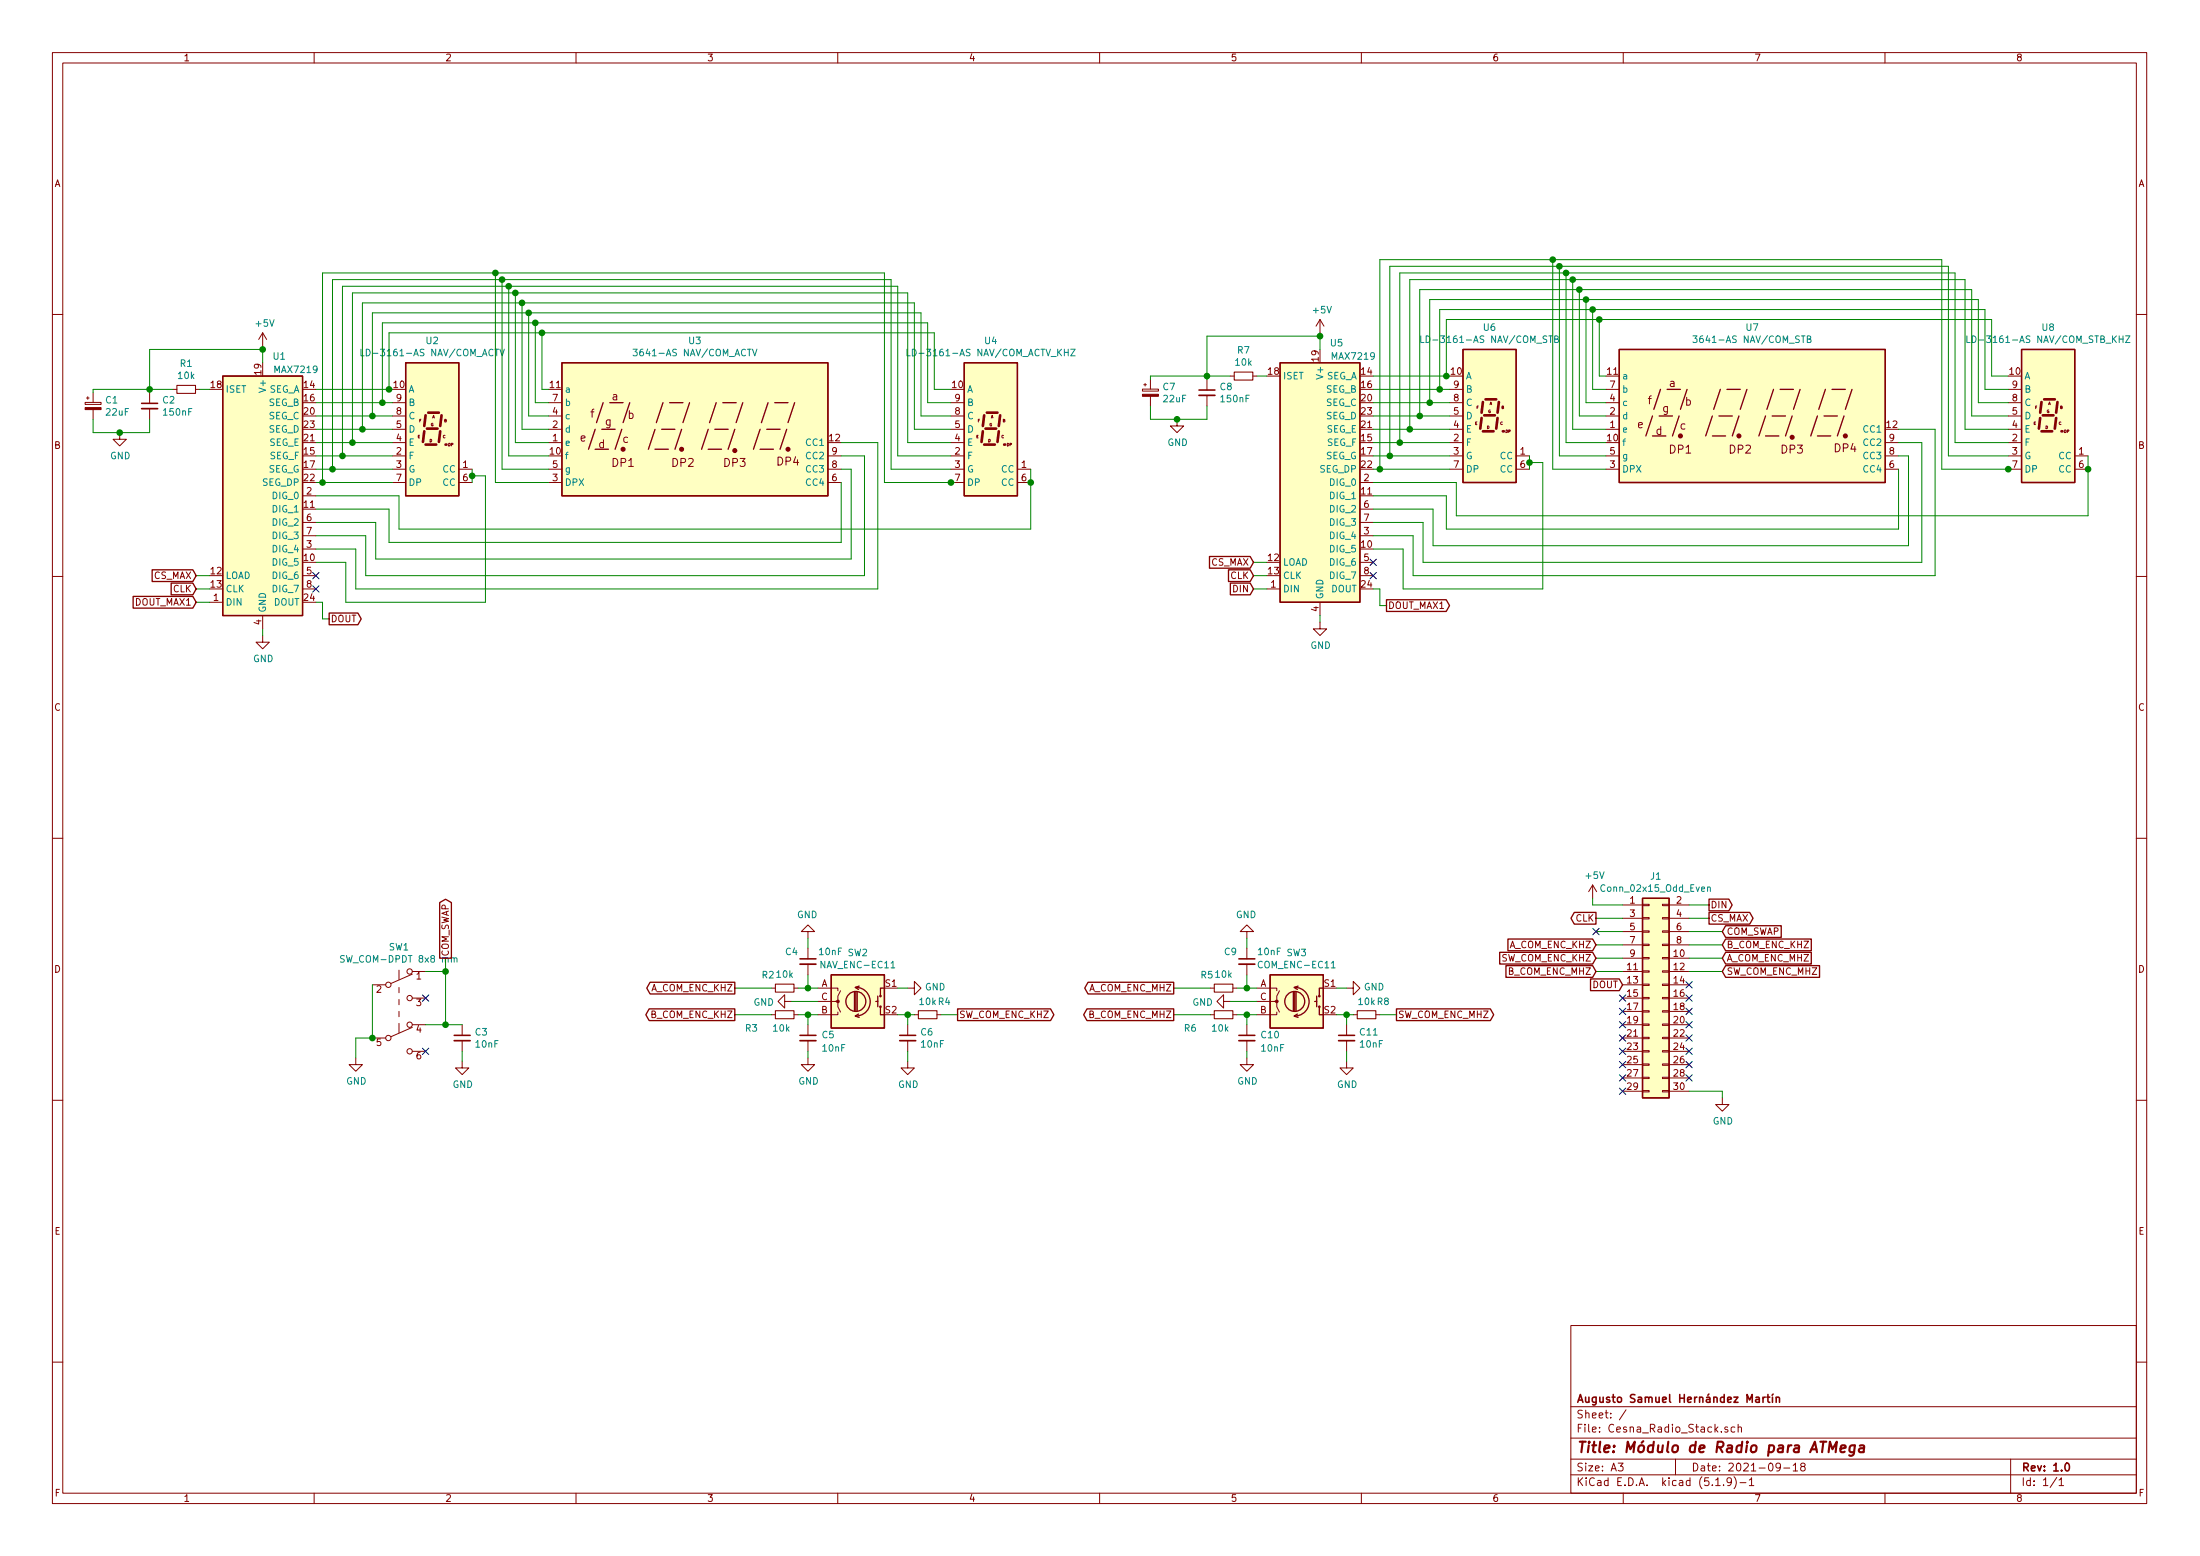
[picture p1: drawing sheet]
EESchema Schematic File Version 4
EELAYER 30 0
EELAYER END
$Descr A3 16535 11693
encoding utf-8
Sheet 1 1
Title "Módulo de Radio para ATMega"
Date "2021-09-18"
Rev "1.0"
Comp "Augusto Samuel Hernández Martín"
Comment1 ""
Comment2 ""
Comment3 ""
Comment4 ""
$EndDescr
$Comp
L Connector_Generic:Conn_02x15_Odd_Even J1
U 1 1
P 12400 7500
F 0 "J1" H 12450 8417 50  0000 C CNN
F 1 "Conn_02x15_Odd_Even" H 12450 8326 50  0000 C CNN
F 2 "Connector_PinHeader_2.54mm:PinHeader_2x15_P2.54mm_Vertical" H 12400 7500 50  0001 C CNN
F 3 "~" H 12400 7500 50  0001 C CNN
	1    12400 7500
	1    0    0    -1  
$EndComp
$Comp
L Device:Rotary_Encoder_Switch SW2
U 1 1
P 6450 7525
F 0 "SW2" H 6450 7892 50  0000 C CNN
F 1 "NAV_ENC-EC11" H 6450 7801 50  0000 C CNN
F 2 "Rotary_Encoder:RotaryEncoder_Alps_EC12E-Switch_Vertical_H20mm" H 6300 7685 50  0001 C CNN
F 3 "~" H 6450 7785 50  0001 C CNN
	1    6450 7525
	1    0    0    -1  
$EndComp
$Comp
L Switch:SW_Push_DPDT SW1
U 1 1
P 3000 7600
F 0 "SW1" H 3000 8085 50  0000 C CNN
F 1 "SW_COM-DPDT 8x8 mm" H 3000 7994 50  0000 C CNN
F 2 "Button_Switch_THT:SW_DIP_SPSTx03_Slide_9.78x9.8mm_W7.62mm_P2.54mm" H 3000 7800 50  0001 C CNN
F 3 "~" H 3000 7800 50  0001 C CNN
	1    3000 7600
	1    0    0    -1  
$EndComp
Wire Wire Line
	2800 7400 2800 7800
Wire Wire Line
	2800 7800 2675 7800
Connection ~ 2800 7800
Wire Wire Line
	3200 7300 3350 7300
Wire Wire Line
	3350 7300 3350 7700
Wire Wire Line
	3350 7700 3200 7700
Wire Wire Line
	3350 7700 3475 7700
Connection ~ 3350 7700
Wire Wire Line
	2675 7800 2675 7950
$Comp
L power:GND #PWR04
U 1 1
P 2675 7950
F 0 "#PWR04" H 2675 7700 50  0001 C CNN
F 1 "GND" H 2680 7777 50  0000 C CNN
F 2 "" H 2675 7950 50  0001 C CNN
F 3 "" H 2675 7950 50  0001 C CNN
	1    2675 7950
	1    0    0    -1  
$EndComp
$Comp
L Device:C_Small C3
U 1 1
P 3475 7800
F 0 "C3" H 3567 7846 50  0000 L CNN
F 1 "10nF" H 3567 7755 50  0000 L CNN
F 2 "Capacitor_THT:C_Disc_D3.8mm_W2.6mm_P2.50mm" H 3475 7800 50  0001 C CNN
F 3 "~" H 3475 7800 50  0001 C CNN
	1    3475 7800
	1    0    0    -1  
$EndComp
$Comp
L power:GND #PWR05
U 1 1
P 3475 7975
F 0 "#PWR05" H 3475 7725 50  0001 C CNN
F 1 "GND" H 3480 7802 50  0000 C CNN
F 2 "" H 3475 7975 50  0001 C CNN
F 3 "" H 3475 7975 50  0001 C CNN
	1    3475 7975
	1    0    0    -1  
$EndComp
Wire Wire Line
	3475 7975 3475 7900
Wire Wire Line
	3350 7300 3350 7200
Connection ~ 3350 7300
Text GLabel 3350 7200 1    50   Output ~ 0
COM_SWAP
$Comp
L Device:R_Small R4
U 1 1
P 6975 7625
F 0 "R4" V 6875 7750 50  0000 C CNN
F 1 "10k" V 6875 7625 50  0000 C CNN
F 2 "Resistor_THT:R_Axial_DIN0204_L3.6mm_D1.6mm_P7.62mm_Horizontal" H 6975 7625 50  0001 C CNN
F 3 "~" H 6975 7625 50  0001 C CNN
	1    6975 7625
	0    1    1    0   
$EndComp
$Comp
L Device:C_Small C6
U 1 1
P 6825 7800
F 0 "C6" H 6917 7846 50  0000 L CNN
F 1 "10nF" H 6917 7755 50  0000 L CNN
F 2 "Capacitor_THT:C_Disc_D3.8mm_W2.6mm_P2.50mm" H 6825 7800 50  0001 C CNN
F 3 "~" H 6825 7800 50  0001 C CNN
	1    6825 7800
	1    0    0    -1  
$EndComp
Wire Wire Line
	6825 7700 6825 7625
Wire Wire Line
	6825 7625 6750 7625
Wire Wire Line
	6875 7625 6825 7625
Connection ~ 6825 7625
Wire Wire Line
	7075 7625 7200 7625
$Comp
L power:GND #PWR010
U 1 1
P 6825 7975
F 0 "#PWR010" H 6825 7725 50  0001 C CNN
F 1 "GND" H 6830 7802 50  0000 C CNN
F 2 "" H 6825 7975 50  0001 C CNN
F 3 "" H 6825 7975 50  0001 C CNN
	1    6825 7975
	1    0    0    -1  
$EndComp
Wire Wire Line
	6825 7975 6825 7900
Wire Wire Line
	6750 7425 6825 7425
$Comp
L power:GND #PWR09
U 1 1
P 6825 7425
F 0 "#PWR09" H 6825 7175 50  0001 C CNN
F 1 "GND" V 6830 7297 50  0000 R CNN
F 2 "" H 6825 7425 50  0001 C CNN
F 3 "" H 6825 7425 50  0001 C CNN
	1    6825 7425
	0    -1   -1   0   
$EndComp
Wire Wire Line
	6150 7525 5950 7525
$Comp
L power:GND #PWR06
U 1 1
P 5950 7525
F 0 "#PWR06" H 5950 7275 50  0001 C CNN
F 1 "GND" V 5955 7397 50  0000 R CNN
F 2 "" H 5950 7525 50  0001 C CNN
F 3 "" H 5950 7525 50  0001 C CNN
	1    5950 7525
	0    1    1    0   
$EndComp
$Comp
L Device:R_Small R2
U 1 1
P 5900 7425
F 0 "R2" V 5800 7300 50  0000 C CNN
F 1 "10k" V 5795 7425 50  0000 C CNN
F 2 "Resistor_THT:R_Axial_DIN0204_L3.6mm_D1.6mm_P7.62mm_Horizontal" H 5900 7425 50  0001 C CNN
F 3 "~" H 5900 7425 50  0001 C CNN
	1    5900 7425
	0    1    1    0   
$EndComp
$Comp
L Device:R_Small R3
U 1 1
P 5900 7625
F 0 "R3" V 6000 7375 50  0000 C CNN
F 1 "10k" V 6000 7600 50  0000 C CNN
F 2 "Resistor_THT:R_Axial_DIN0204_L3.6mm_D1.6mm_P7.62mm_Horizontal" H 5900 7625 50  0001 C CNN
F 3 "~" H 5900 7625 50  0001 C CNN
	1    5900 7625
	0    1    1    0   
$EndComp
$Comp
L Device:C_Small C4
U 1 1
P 6075 7225
F 0 "C4" H 5900 7300 50  0000 L CNN
F 1 "10nF" H 6150 7300 50  0000 L CNN
F 2 "Capacitor_THT:C_Disc_D3.8mm_W2.6mm_P2.50mm" H 6075 7225 50  0001 C CNN
F 3 "~" H 6075 7225 50  0001 C CNN
	1    6075 7225
	1    0    0    -1  
$EndComp
$Comp
L Device:C_Small C5
U 1 1
P 6075 7800
F 0 "C5" H 6175 7825 50  0000 L CNN
F 1 "10nF" H 6175 7725 50  0000 L CNN
F 2 "Capacitor_THT:C_Disc_D3.8mm_W2.6mm_P2.50mm" H 6075 7800 50  0001 C CNN
F 3 "~" H 6075 7800 50  0001 C CNN
	1    6075 7800
	1    0    0    -1  
$EndComp
Wire Wire Line
	6000 7625 6075 7625
Wire Wire Line
	6075 7700 6075 7625
Connection ~ 6075 7625
Wire Wire Line
	6075 7625 6150 7625
Wire Wire Line
	5800 7625 5525 7625
Wire Wire Line
	6150 7425 6075 7425
Wire Wire Line
	6075 7425 6075 7325
Wire Wire Line
	6000 7425 6075 7425
Connection ~ 6075 7425
Wire Wire Line
	5800 7425 5525 7425
$Comp
L power:GND #PWR08
U 1 1
P 6075 7950
F 0 "#PWR08" H 6075 7700 50  0001 C CNN
F 1 "GND" H 6080 7777 50  0000 C CNN
F 2 "" H 6075 7950 50  0001 C CNN
F 3 "" H 6075 7950 50  0001 C CNN
	1    6075 7950
	1    0    0    -1  
$EndComp
$Comp
L power:GND #PWR07
U 1 1
P 6075 7050
F 0 "#PWR07" H 6075 6800 50  0001 C CNN
F 1 "GND" H 6080 6877 50  0000 C CNN
F 2 "" H 6075 7050 50  0001 C CNN
F 3 "" H 6075 7050 50  0001 C CNN
	1    6075 7050
	-1   0    0    1   
$EndComp
Wire Wire Line
	6075 7125 6075 7050
Wire Wire Line
	6075 7900 6075 7950
Text GLabel 7200 7625 2    50   Output ~ 0
SW_COM_ENC_KHZ
Text GLabel 5525 7625 0    50   Output ~ 0
B_COM_ENC_KHZ
Text GLabel 5525 7425 0    50   Output ~ 0
A_COM_ENC_KHZ
$Comp
L Device:Rotary_Encoder_Switch SW3
U 1 1
P 9750 7525
F 0 "SW3" H 9750 7892 50  0000 C CNN
F 1 "COM_ENC-EC11" H 9750 7801 50  0000 C CNN
F 2 "Rotary_Encoder:RotaryEncoder_Alps_EC12E-Switch_Vertical_H20mm" H 9600 7685 50  0001 C CNN
F 3 "~" H 9750 7785 50  0001 C CNN
	1    9750 7525
	1    0    0    -1  
$EndComp
$Comp
L Device:R_Small R8
U 1 1
P 10275 7625
F 0 "R8" V 10175 7750 50  0000 C CNN
F 1 "10k" V 10175 7625 50  0000 C CNN
F 2 "Resistor_THT:R_Axial_DIN0204_L3.6mm_D1.6mm_P7.62mm_Horizontal" H 10275 7625 50  0001 C CNN
F 3 "~" H 10275 7625 50  0001 C CNN
	1    10275 7625
	0    1    1    0   
$EndComp
$Comp
L Device:C_Small C11
U 1 1
P 10125 7800
F 0 "C11" H 10217 7846 50  0000 L CNN
F 1 "10nF" H 10217 7755 50  0000 L CNN
F 2 "Capacitor_THT:C_Disc_D3.8mm_W2.6mm_P2.50mm" H 10125 7800 50  0001 C CNN
F 3 "~" H 10125 7800 50  0001 C CNN
	1    10125 7800
	1    0    0    -1  
$EndComp
Wire Wire Line
	10125 7700 10125 7625
Wire Wire Line
	10125 7625 10050 7625
Wire Wire Line
	10175 7625 10125 7625
Connection ~ 10125 7625
Wire Wire Line
	10375 7625 10500 7625
$Comp
L power:GND #PWR018
U 1 1
P 10125 7975
F 0 "#PWR018" H 10125 7725 50  0001 C CNN
F 1 "GND" H 10130 7802 50  0000 C CNN
F 2 "" H 10125 7975 50  0001 C CNN
F 3 "" H 10125 7975 50  0001 C CNN
	1    10125 7975
	1    0    0    -1  
$EndComp
Wire Wire Line
	10125 7975 10125 7900
Wire Wire Line
	10050 7425 10125 7425
$Comp
L power:GND #PWR017
U 1 1
P 10125 7425
F 0 "#PWR017" H 10125 7175 50  0001 C CNN
F 1 "GND" V 10130 7297 50  0000 R CNN
F 2 "" H 10125 7425 50  0001 C CNN
F 3 "" H 10125 7425 50  0001 C CNN
	1    10125 7425
	0    -1   -1   0   
$EndComp
Wire Wire Line
	9450 7525 9250 7525
$Comp
L power:GND #PWR012
U 1 1
P 9250 7525
F 0 "#PWR012" H 9250 7275 50  0001 C CNN
F 1 "GND" V 9255 7397 50  0000 R CNN
F 2 "" H 9250 7525 50  0001 C CNN
F 3 "" H 9250 7525 50  0001 C CNN
	1    9250 7525
	0    1    1    0   
$EndComp
$Comp
L Device:R_Small R5
U 1 1
P 9200 7425
F 0 "R5" V 9100 7300 50  0000 C CNN
F 1 "10k" V 9095 7425 50  0000 C CNN
F 2 "Resistor_THT:R_Axial_DIN0204_L3.6mm_D1.6mm_P7.62mm_Horizontal" H 9200 7425 50  0001 C CNN
F 3 "~" H 9200 7425 50  0001 C CNN
	1    9200 7425
	0    1    1    0   
$EndComp
$Comp
L Device:R_Small R6
U 1 1
P 9200 7625
F 0 "R6" V 9300 7375 50  0000 C CNN
F 1 "10k" V 9300 7600 50  0000 C CNN
F 2 "Resistor_THT:R_Axial_DIN0204_L3.6mm_D1.6mm_P7.62mm_Horizontal" H 9200 7625 50  0001 C CNN
F 3 "~" H 9200 7625 50  0001 C CNN
	1    9200 7625
	0    1    1    0   
$EndComp
$Comp
L Device:C_Small C9
U 1 1
P 9375 7225
F 0 "C9" H 9200 7300 50  0000 L CNN
F 1 "10nF" H 9450 7300 50  0000 L CNN
F 2 "Capacitor_THT:C_Disc_D3.8mm_W2.6mm_P2.50mm" H 9375 7225 50  0001 C CNN
F 3 "~" H 9375 7225 50  0001 C CNN
	1    9375 7225
	1    0    0    -1  
$EndComp
$Comp
L Device:C_Small C10
U 1 1
P 9375 7800
F 0 "C10" H 9475 7825 50  0000 L CNN
F 1 "10nF" H 9475 7725 50  0000 L CNN
F 2 "Capacitor_THT:C_Disc_D3.8mm_W2.6mm_P2.50mm" H 9375 7800 50  0001 C CNN
F 3 "~" H 9375 7800 50  0001 C CNN
	1    9375 7800
	1    0    0    -1  
$EndComp
Wire Wire Line
	9300 7625 9375 7625
Wire Wire Line
	9375 7700 9375 7625
Connection ~ 9375 7625
Wire Wire Line
	9375 7625 9450 7625
Wire Wire Line
	9100 7625 8825 7625
Wire Wire Line
	9450 7425 9375 7425
Wire Wire Line
	9375 7425 9375 7325
Wire Wire Line
	9300 7425 9375 7425
Connection ~ 9375 7425
Wire Wire Line
	9100 7425 8825 7425
$Comp
L power:GND #PWR014
U 1 1
P 9375 7950
F 0 "#PWR014" H 9375 7700 50  0001 C CNN
F 1 "GND" H 9380 7777 50  0000 C CNN
F 2 "" H 9375 7950 50  0001 C CNN
F 3 "" H 9375 7950 50  0001 C CNN
	1    9375 7950
	1    0    0    -1  
$EndComp
$Comp
L power:GND #PWR013
U 1 1
P 9375 7050
F 0 "#PWR013" H 9375 6800 50  0001 C CNN
F 1 "GND" H 9380 6877 50  0000 C CNN
F 2 "" H 9375 7050 50  0001 C CNN
F 3 "" H 9375 7050 50  0001 C CNN
	1    9375 7050
	-1   0    0    1   
$EndComp
Wire Wire Line
	9375 7125 9375 7050
Wire Wire Line
	9375 7900 9375 7950
Text GLabel 10500 7625 2    50   Output ~ 0
SW_COM_ENC_MHZ
Text GLabel 8825 7625 0    50   Output ~ 0
B_COM_ENC_MHZ
Text GLabel 8825 7425 0    50   Output ~ 0
A_COM_ENC_MHZ
Text GLabel 2475 4650 2    50   Output ~ 0
DOUT
Text GLabel 1475 4525 0    50   Input ~ 0
DOUT_MAX1
Text GLabel 10425 4550 2    50   Output ~ 0
DOUT_MAX1
NoConn ~ 10325 4325
NoConn ~ 10325 4225
Wire Wire Line
	10375 3525 10900 3525
Connection ~ 10375 3525
Wire Wire Line
	10375 1950 10375 3525
Wire Wire Line
	11675 1950 10375 1950
Wire Wire Line
	11675 3525 11675 1950
Wire Wire Line
	12075 3525 11675 3525
Wire Wire Line
	11725 3425 11725 2000
Wire Wire Line
	12075 3425 11725 3425
Wire Wire Line
	10450 2000 10450 3425
Wire Wire Line
	11775 2050 11775 3325
Wire Wire Line
	11775 3325 12075 3325
Wire Wire Line
	10525 2050 11775 2050
Wire Wire Line
	11825 3225 12075 3225
Wire Wire Line
	10600 2100 11825 2100
Wire Wire Line
	11825 3225 11825 2100
Wire Wire Line
	11875 3125 12075 3125
Wire Wire Line
	10675 2175 11875 2175
Wire Wire Line
	11875 3125 11875 2175
Wire Wire Line
	11925 3025 12075 3025
Wire Wire Line
	10750 2250 11925 2250
Wire Wire Line
	11925 3025 11925 2250
Wire Wire Line
	11975 2925 12075 2925
Wire Wire Line
	10825 2325 11975 2325
Wire Wire Line
	11975 2925 11975 2325
Wire Wire Line
	12025 2825 12075 2825
Wire Wire Line
	10875 2400 12025 2400
Wire Wire Line
	12025 2825 12025 2400
$Comp
L Display_Character:CC56-12EWA U7
U 1 1
P 13175 3125
F 0 "U7" H 13175 3792 50  0000 C CNN
F 1 "3641-AS NAV/COM_STB" H 13175 3701 50  0000 C CNN
F 2 "Cesna_Radio_Stack:3641-AS" H 13175 2525 50  0001 C CNN
F 3 "http://www.kingbrightusa.com/images/catalog/SPEC/CA56-12EWA.pdf" H 12745 3155 50  0001 C CNN
	1    13175 3125
	1    0    0    -1  
$EndComp
Wire Wire Line
	11500 3425 11500 3475
Wire Wire Line
	10900 3425 10450 3425
Wire Wire Line
	10900 3225 10600 3225
Wire Wire Line
	10900 3025 10750 3025
Wire Wire Line
	10450 3425 10325 3425
Connection ~ 10450 3425
Wire Wire Line
	10325 3525 10375 3525
Wire Wire Line
	10525 3325 10900 3325
Connection ~ 10525 3325
Wire Wire Line
	10525 3325 10525 2050
Wire Wire Line
	10325 3325 10525 3325
Wire Wire Line
	10600 3225 10325 3225
Connection ~ 10600 3225
Wire Wire Line
	10600 3225 10600 2100
Wire Wire Line
	10675 3125 10900 3125
Connection ~ 10675 3125
Wire Wire Line
	10675 3125 10675 2175
Wire Wire Line
	10750 3025 10325 3025
Connection ~ 10750 3025
Wire Wire Line
	10750 3025 10750 2250
Wire Wire Line
	10825 2925 10900 2925
Connection ~ 10825 2925
Wire Wire Line
	10325 2925 10825 2925
Wire Wire Line
	10825 2925 10825 2325
Wire Wire Line
	10875 2825 10900 2825
Connection ~ 10875 2825
Wire Wire Line
	10325 2825 10875 2825
Wire Wire Line
	10875 2825 10875 2400
Wire Wire Line
	10325 3125 10675 3125
$Comp
L power:GND #PWR016
U 1 1
P 9925 4675
F 0 "#PWR016" H 9925 4425 50  0001 C CNN
F 1 "GND" H 9930 4502 50  0000 C CNN
F 2 "" H 9925 4675 50  0001 C CNN
F 3 "" H 9925 4675 50  0001 C CNN
	1    9925 4675
	1    0    0    -1  
$EndComp
Wire Wire Line
	9925 4625 9925 4675
Wire Wire Line
	9925 2525 9925 2625
Connection ~ 9925 2525
Wire Wire Line
	9075 2525 9075 2825
Wire Wire Line
	9925 2525 9075 2525
Wire Wire Line
	9925 2500 9925 2525
$Comp
L power:+5V #PWR015
U 1 1
P 9925 2500
F 0 "#PWR015" H 9925 2350 50  0001 C CNN
F 1 "+5V" H 9940 2673 50  0000 C CNN
F 2 "" H 9925 2500 50  0001 C CNN
F 3 "" H 9925 2500 50  0001 C CNN
	1    9925 2500
	1    0    0    -1  
$EndComp
Wire Wire Line
	8850 3150 9075 3150
Connection ~ 8850 3150
$Comp
L power:GND #PWR011
U 1 1
P 8850 3150
F 0 "#PWR011" H 8850 2900 50  0001 C CNN
F 1 "GND" H 8855 2977 50  0000 C CNN
F 2 "" H 8850 3150 50  0001 C CNN
F 3 "" H 8850 3150 50  0001 C CNN
	1    8850 3150
	1    0    0    -1  
$EndComp
Wire Wire Line
	9075 3150 9075 3050
Wire Wire Line
	8650 3150 8850 3150
Wire Wire Line
	8650 3050 8650 3150
Wire Wire Line
	8650 2825 9075 2825
Wire Wire Line
	8650 2825 8650 2850
$Comp
L Device:CP_Small C7
U 1 1
P 8650 2950
F 0 "C7" H 8738 2996 50  0000 L CNN
F 1 "22uF" H 8738 2905 50  0000 L CNN
F 2 "Capacitor_THT:CP_Radial_D5.0mm_P2.50mm" H 8650 2950 50  0001 C CNN
F 3 "~" H 8650 2950 50  0001 C CNN
	1    8650 2950
	1    0    0    -1  
$EndComp
Connection ~ 9075 2825
Wire Wire Line
	9075 2825 9075 2850
Wire Wire Line
	9250 2825 9075 2825
Wire Wire Line
	9525 2825 9450 2825
$Comp
L Device:R_Small R7
U 1 1
P 9350 2825
F 0 "R7" V 9154 2825 50  0000 C CNN
F 1 "10k" V 9245 2825 50  0000 C CNN
F 2 "Resistor_THT:R_Axial_DIN0204_L3.6mm_D1.6mm_P7.62mm_Horizontal" H 9350 2825 50  0001 C CNN
F 3 "~" H 9350 2825 50  0001 C CNN
	1    9350 2825
	0    1    1    0   
$EndComp
$Comp
L Device:C_Small C8
U 1 1
P 9075 2950
F 0 "C8" H 9167 2996 50  0000 L CNN
F 1 "150nF" H 9167 2905 50  0000 L CNN
F 2 "Capacitor_THT:C_Disc_D3.8mm_W2.6mm_P2.50mm" H 9075 2950 50  0001 C CNN
F 3 "~" H 9075 2950 50  0001 C CNN
	1    9075 2950
	1    0    0    -1  
$EndComp
Wire Wire Line
	9425 4425 9525 4425
Wire Wire Line
	9525 4325 9425 4325
Wire Wire Line
	9425 4225 9525 4225
Text GLabel 9425 4425 0    50   Input ~ 0
DIN
Text GLabel 9425 4325 0    50   Input ~ 0
CLK
Text GLabel 9425 4225 0    50   Input ~ 0
CS_MAX
$Comp
L Display_Character:HDSP-A153 U6
U 1 1
P 11200 3125
F 0 "U6" H 11200 3792 50  0000 C CNN
F 1 "LD-3161-AS NAV/COM_STB" H 11200 3701 50  0000 C CNN
F 2 "Cesna_Radio_Stack:3161AS_7_Segmentos" H 11200 2575 50  0001 C CNN
F 3 "https://docs.broadcom.com/docs/AV02-2553EN" H 10800 3675 50  0001 C CNN
	1    11200 3125
	1    0    0    -1  
$EndComp
$Comp
L Driver_LED:MAX7219 U5
U 1 1
P 9925 3625
F 0 "U5" H 10050 4675 50  0000 C CNN
F 1 "MAX7219" H 10175 4575 50  0000 C CNN
F 2 "Package_DIP:DIP-24_W7.62mm_LongPads" H 9875 3675 50  0001 C CNN
F 3 "https://datasheets.maximintegrated.com/en/ds/MAX7219-MAX7221.pdf" H 9975 3475 50  0001 C CNN
	1    9925 3625
	1    0    0    -1  
$EndComp
Wire Wire Line
	12200 6800 11975 6800
Wire Wire Line
	11975 6800 11975 6750
Wire Wire Line
	12950 8200 12950 8250
Wire Wire Line
	12700 8200 12950 8200
$Comp
L power:GND #PWR020
U 1 1
P 12950 8250
F 0 "#PWR020" H 12950 8000 50  0001 C CNN
F 1 "GND" H 12955 8077 50  0000 C CNN
F 2 "" H 12950 8250 50  0001 C CNN
F 3 "" H 12950 8250 50  0001 C CNN
	1    12950 8250
	1    0    0    -1  
$EndComp
$Comp
L power:+5V #PWR019
U 1 1
P 11975 6750
F 0 "#PWR019" H 11975 6600 50  0001 C CNN
F 1 "+5V" H 11990 6923 50  0000 C CNN
F 2 "" H 11975 6750 50  0001 C CNN
F 3 "" H 11975 6750 50  0001 C CNN
	1    11975 6750
	1    0    0    -1  
$EndComp
Wire Wire Line
	12700 6800 12850 6800
Wire Wire Line
	12200 6900 12000 6900
Wire Wire Line
	12700 6900 12850 6900
Text GLabel 12850 6800 2    50   Output ~ 0
DIN
Text GLabel 12000 6900 0    50   Output ~ 0
CLK
Text GLabel 12850 6900 2    50   Output ~ 0
CS_MAX
Wire Wire Line
	12200 7000 12000 7000
Wire Wire Line
	12700 7000 12950 7000
Text GLabel 12950 7000 2    50   Input ~ 0
COM_SWAP
Wire Wire Line
	12200 7100 12000 7100
Wire Wire Line
	12200 7200 12000 7200
Wire Wire Line
	12700 7100 12950 7100
Wire Wire Line
	12200 7300 12000 7300
Wire Wire Line
	12700 7300 12950 7300
Wire Wire Line
	12700 7200 12950 7200
Text GLabel 12000 7200 0    50   Input ~ 0
SW_COM_ENC_KHZ
Text GLabel 12000 7300 0    50   Input ~ 0
B_COM_ENC_MHZ
Text GLabel 12950 7200 2    50   Input ~ 0
A_COM_ENC_MHZ
Text GLabel 12950 7300 2    50   Input ~ 0
SW_COM_ENC_MHZ
NoConn ~ 12200 7500
NoConn ~ 12200 7600
NoConn ~ 12200 7700
NoConn ~ 12200 7800
NoConn ~ 12200 7900
NoConn ~ 12700 7900
NoConn ~ 12700 7800
NoConn ~ 12700 7700
NoConn ~ 12700 7600
NoConn ~ 12700 7500
NoConn ~ 12700 7400
NoConn ~ 12200 8000
NoConn ~ 12200 8100
NoConn ~ 12200 8200
NoConn ~ 12700 8100
NoConn ~ 12700 8000
Text GLabel 12000 7100 0    50   Input ~ 0
A_COM_ENC_KHZ
Text GLabel 12950 7100 2    50   Input ~ 0
B_COM_ENC_KHZ
NoConn ~ 12000 7000
Text GLabel 12200 7400 0    50   Input ~ 0
DOUT
$Comp
L Display_Character:HDSP-A153 U8
U 1 1
P 15400 3125
F 0 "U8" H 15400 3792 50  0000 C CNN
F 1 "LD-3161-AS NAV/COM_STB_KHZ" H 15400 3701 50  0000 C CNN
F 2 "Cesna_Radio_Stack:3161AS_7_Segmentos" H 15400 2575 50  0001 C CNN
F 3 "https://docs.broadcom.com/docs/AV02-2553EN" H 15000 3675 50  0001 C CNN
	1    15400 3125
	1    0    0    -1  
$EndComp
Wire Wire Line
	15100 2825 14975 2825
Wire Wire Line
	14975 2825 14975 2400
Wire Wire Line
	14975 2400 12025 2400
Connection ~ 12025 2400
Wire Wire Line
	15100 2925 14925 2925
Wire Wire Line
	14925 2925 14925 2325
Wire Wire Line
	14925 2325 11975 2325
Connection ~ 11975 2325
Wire Wire Line
	15100 3025 14875 3025
Wire Wire Line
	14875 3025 14875 2250
Wire Wire Line
	14875 2250 11925 2250
Connection ~ 11925 2250
Wire Wire Line
	15100 3125 14825 3125
Wire Wire Line
	14825 3125 14825 2175
Wire Wire Line
	14825 2175 11875 2175
Connection ~ 11875 2175
Wire Wire Line
	15100 3225 14775 3225
Wire Wire Line
	14775 3225 14775 2100
Wire Wire Line
	14775 2100 11825 2100
Connection ~ 11825 2100
Wire Wire Line
	15100 3325 14700 3325
Wire Wire Line
	14700 3325 14700 2050
Wire Wire Line
	14700 2050 11775 2050
Connection ~ 11775 2050
Wire Wire Line
	15100 3425 14650 3425
Wire Wire Line
	14650 3425 14650 2000
Wire Wire Line
	10450 2000 11725 2000
Connection ~ 11725 2000
Wire Wire Line
	11725 2000 14650 2000
Wire Wire Line
	15125 3525 15100 3525
Wire Wire Line
	14600 3525 14600 1950
Wire Wire Line
	14600 1950 11675 1950
Connection ~ 15100 3525
Wire Wire Line
	15100 3525 14600 3525
Connection ~ 11675 1950
Wire Wire Line
	15700 3425 15700 3525
Wire Wire Line
	10950 3625 10950 3875
Wire Wire Line
	10950 3875 15700 3875
Wire Wire Line
	15700 3875 15700 3525
Wire Wire Line
	10325 3625 10950 3625
Connection ~ 15700 3525
Wire Wire Line
	10325 3725 10875 3725
Wire Wire Line
	10875 3725 10875 3975
Wire Wire Line
	10875 3975 14275 3975
Wire Wire Line
	14275 3975 14275 3525
Wire Wire Line
	10325 3825 10775 3825
Wire Wire Line
	10775 3825 10775 4100
Wire Wire Line
	10775 4100 14350 4100
Wire Wire Line
	14350 4100 14350 3425
Wire Wire Line
	14350 3425 14275 3425
Wire Wire Line
	10325 3925 10700 3925
Wire Wire Line
	10700 3925 10700 4225
Wire Wire Line
	10700 4225 14450 4225
Wire Wire Line
	14450 4225 14450 3325
Wire Wire Line
	14450 3325 14275 3325
Wire Wire Line
	10325 4025 10625 4025
Wire Wire Line
	10625 4025 10625 4325
Wire Wire Line
	10625 4325 14550 4325
Wire Wire Line
	14550 4325 14550 3225
Wire Wire Line
	14550 3225 14275 3225
Wire Wire Line
	10325 4125 10550 4125
Wire Wire Line
	10550 4125 10550 4425
Wire Wire Line
	10550 4425 11600 4425
Wire Wire Line
	11600 4425 11600 3475
Wire Wire Line
	11600 3475 11500 3475
Connection ~ 11500 3475
Wire Wire Line
	11500 3475 11500 3525
Wire Wire Line
	10325 4425 10375 4425
Wire Wire Line
	10375 4425 10375 4550
Wire Wire Line
	10375 4550 10425 4550
NoConn ~ 2375 4425
NoConn ~ 2375 4325
Wire Wire Line
	2425 3625 2950 3625
Connection ~ 2425 3625
Wire Wire Line
	2425 2050 2425 3625
Wire Wire Line
	3725 2050 2425 2050
Wire Wire Line
	3725 3625 3725 2050
Wire Wire Line
	4125 3625 3725 3625
Wire Wire Line
	3775 3525 3775 2100
Wire Wire Line
	4125 3525 3775 3525
Wire Wire Line
	2500 2100 2500 3525
Wire Wire Line
	3825 2150 3825 3425
Wire Wire Line
	3825 3425 4125 3425
Wire Wire Line
	2575 2150 3825 2150
Wire Wire Line
	3875 3325 4125 3325
Wire Wire Line
	2650 2200 3875 2200
Wire Wire Line
	3875 3325 3875 2200
Wire Wire Line
	3925 3225 4125 3225
Wire Wire Line
	2725 2275 3925 2275
Wire Wire Line
	3925 3225 3925 2275
Wire Wire Line
	3975 3125 4125 3125
Wire Wire Line
	2800 2350 3975 2350
Wire Wire Line
	3975 3125 3975 2350
Wire Wire Line
	4025 3025 4125 3025
Wire Wire Line
	2875 2425 4025 2425
Wire Wire Line
	4025 3025 4025 2425
Wire Wire Line
	4075 2925 4125 2925
Wire Wire Line
	2925 2500 4075 2500
Wire Wire Line
	4075 2925 4075 2500
$Comp
L Display_Character:CC56-12EWA U3
U 1 1
P 5225 3225
F 0 "U3" H 5225 3892 50  0000 C CNN
F 1 "3641-AS NAV/COM_ACTV" H 5225 3801 50  0000 C CNN
F 2 "Cesna_Radio_Stack:3641-AS" H 5225 2625 50  0001 C CNN
F 3 "http://www.kingbrightusa.com/images/catalog/SPEC/CA56-12EWA.pdf" H 4795 3255 50  0001 C CNN
	1    5225 3225
	1    0    0    -1  
$EndComp
Wire Wire Line
	3550 3525 3550 3575
Wire Wire Line
	2950 3525 2500 3525
Wire Wire Line
	2950 3325 2650 3325
Wire Wire Line
	2950 3125 2800 3125
Wire Wire Line
	2500 3525 2375 3525
Connection ~ 2500 3525
Wire Wire Line
	2375 3625 2425 3625
Wire Wire Line
	2575 3425 2950 3425
Connection ~ 2575 3425
Wire Wire Line
	2575 3425 2575 2150
Wire Wire Line
	2375 3425 2575 3425
Wire Wire Line
	2650 3325 2375 3325
Connection ~ 2650 3325
Wire Wire Line
	2650 3325 2650 2200
Wire Wire Line
	2725 3225 2950 3225
Connection ~ 2725 3225
Wire Wire Line
	2725 3225 2725 2275
Wire Wire Line
	2800 3125 2375 3125
Connection ~ 2800 3125
Wire Wire Line
	2800 3125 2800 2350
Wire Wire Line
	2875 3025 2950 3025
Connection ~ 2875 3025
Wire Wire Line
	2375 3025 2875 3025
Wire Wire Line
	2875 3025 2875 2425
Wire Wire Line
	2925 2925 2950 2925
Connection ~ 2925 2925
Wire Wire Line
	2375 2925 2925 2925
Wire Wire Line
	2925 2925 2925 2500
Wire Wire Line
	2375 3225 2725 3225
$Comp
L power:GND #PWR03
U 1 1
P 1975 4775
F 0 "#PWR03" H 1975 4525 50  0001 C CNN
F 1 "GND" H 1980 4602 50  0000 C CNN
F 2 "" H 1975 4775 50  0001 C CNN
F 3 "" H 1975 4775 50  0001 C CNN
	1    1975 4775
	1    0    0    -1  
$EndComp
Wire Wire Line
	1975 4725 1975 4775
Wire Wire Line
	1975 2625 1975 2725
Connection ~ 1975 2625
Wire Wire Line
	1125 2625 1125 2925
Wire Wire Line
	1975 2625 1125 2625
Wire Wire Line
	1975 2600 1975 2625
$Comp
L power:+5V #PWR02
U 1 1
P 1975 2600
F 0 "#PWR02" H 1975 2450 50  0001 C CNN
F 1 "+5V" H 1990 2773 50  0000 C CNN
F 2 "" H 1975 2600 50  0001 C CNN
F 3 "" H 1975 2600 50  0001 C CNN
	1    1975 2600
	1    0    0    -1  
$EndComp
Wire Wire Line
	900  3250 1125 3250
Connection ~ 900  3250
$Comp
L power:GND #PWR01
U 1 1
P 900 3250
F 0 "#PWR01" H 900 3000 50  0001 C CNN
F 1 "GND" H 905 3077 50  0000 C CNN
F 2 "" H 900 3250 50  0001 C CNN
F 3 "" H 900 3250 50  0001 C CNN
	1    900  3250
	1    0    0    -1  
$EndComp
Wire Wire Line
	1125 3250 1125 3150
Wire Wire Line
	700  3250 900  3250
Wire Wire Line
	700  3150 700  3250
Wire Wire Line
	700  2925 1125 2925
Wire Wire Line
	700  2925 700  2950
$Comp
L Device:CP_Small C1
U 1 1
P 700 3050
F 0 "C1" H 788 3096 50  0000 L CNN
F 1 "22uF" H 788 3005 50  0000 L CNN
F 2 "Capacitor_THT:CP_Radial_D5.0mm_P2.50mm" H 700 3050 50  0001 C CNN
F 3 "~" H 700 3050 50  0001 C CNN
	1    700  3050
	1    0    0    -1  
$EndComp
Connection ~ 1125 2925
Wire Wire Line
	1125 2925 1125 2950
Wire Wire Line
	1300 2925 1125 2925
Wire Wire Line
	1575 2925 1500 2925
$Comp
L Device:R_Small R1
U 1 1
P 1400 2925
F 0 "R1" V 1204 2925 50  0000 C CNN
F 1 "10k" V 1295 2925 50  0000 C CNN
F 2 "Resistor_THT:R_Axial_DIN0204_L3.6mm_D1.6mm_P7.62mm_Horizontal" H 1400 2925 50  0001 C CNN
F 3 "~" H 1400 2925 50  0001 C CNN
	1    1400 2925
	0    1    1    0   
$EndComp
$Comp
L Device:C_Small C2
U 1 1
P 1125 3050
F 0 "C2" H 1217 3096 50  0000 L CNN
F 1 "150nF" H 1217 3005 50  0000 L CNN
F 2 "Capacitor_THT:C_Disc_D3.8mm_W2.6mm_P2.50mm" H 1125 3050 50  0001 C CNN
F 3 "~" H 1125 3050 50  0001 C CNN
	1    1125 3050
	1    0    0    -1  
$EndComp
Wire Wire Line
	1475 4525 1575 4525
Wire Wire Line
	1575 4425 1475 4425
Wire Wire Line
	1475 4325 1575 4325
Text GLabel 1475 4425 0    50   Input ~ 0
CLK
Text GLabel 1475 4325 0    50   Input ~ 0
CS_MAX
$Comp
L Display_Character:HDSP-A153 U2
U 1 1
P 3250 3225
F 0 "U2" H 3250 3892 50  0000 C CNN
F 1 "LD-3161-AS NAV/COM_ACTV" H 3250 3801 50  0000 C CNN
F 2 "Cesna_Radio_Stack:3161AS_7_Segmentos" H 3250 2675 50  0001 C CNN
F 3 "https://docs.broadcom.com/docs/AV02-2553EN" H 2850 3775 50  0001 C CNN
	1    3250 3225
	1    0    0    -1  
$EndComp
$Comp
L Driver_LED:MAX7219 U1
U 1 1
P 1975 3725
F 0 "U1" H 2100 4775 50  0000 C CNN
F 1 "MAX7219" H 2225 4675 50  0000 C CNN
F 2 "Package_DIP:DIP-24_W7.62mm_LongPads" H 1925 3775 50  0001 C CNN
F 3 "https://datasheets.maximintegrated.com/en/ds/MAX7219-MAX7221.pdf" H 2025 3575 50  0001 C CNN
	1    1975 3725
	1    0    0    -1  
$EndComp
$Comp
L Display_Character:HDSP-A153 U4
U 1 1
P 7450 3225
F 0 "U4" H 7450 3892 50  0000 C CNN
F 1 "LD-3161-AS NAV/COM_ACTV_KHZ" H 7450 3801 50  0000 C CNN
F 2 "Cesna_Radio_Stack:3161AS_7_Segmentos" H 7450 2675 50  0001 C CNN
F 3 "https://docs.broadcom.com/docs/AV02-2553EN" H 7050 3775 50  0001 C CNN
	1    7450 3225
	1    0    0    -1  
$EndComp
Wire Wire Line
	7150 2925 7025 2925
Wire Wire Line
	7025 2925 7025 2500
Wire Wire Line
	7025 2500 4075 2500
Connection ~ 4075 2500
Wire Wire Line
	7150 3025 6975 3025
Wire Wire Line
	6975 3025 6975 2425
Wire Wire Line
	6975 2425 4025 2425
Connection ~ 4025 2425
Wire Wire Line
	7150 3125 6925 3125
Wire Wire Line
	6925 3125 6925 2350
Wire Wire Line
	6925 2350 3975 2350
Connection ~ 3975 2350
Wire Wire Line
	7150 3225 6875 3225
Wire Wire Line
	6875 3225 6875 2275
Wire Wire Line
	6875 2275 3925 2275
Connection ~ 3925 2275
Wire Wire Line
	7150 3325 6825 3325
Wire Wire Line
	6825 3325 6825 2200
Wire Wire Line
	6825 2200 3875 2200
Connection ~ 3875 2200
Wire Wire Line
	7150 3425 6750 3425
Wire Wire Line
	6750 3425 6750 2150
Wire Wire Line
	6750 2150 3825 2150
Connection ~ 3825 2150
Wire Wire Line
	7150 3525 6700 3525
Wire Wire Line
	6700 3525 6700 2100
Wire Wire Line
	2500 2100 3775 2100
Connection ~ 3775 2100
Wire Wire Line
	3775 2100 6700 2100
Wire Wire Line
	7175 3625 7150 3625
Wire Wire Line
	6650 3625 6650 2050
Wire Wire Line
	6650 2050 3725 2050
Connection ~ 7150 3625
Wire Wire Line
	7150 3625 6650 3625
Connection ~ 3725 2050
Wire Wire Line
	7750 3525 7750 3625
Wire Wire Line
	3000 3725 3000 3975
Wire Wire Line
	3000 3975 7750 3975
Wire Wire Line
	7750 3975 7750 3625
Wire Wire Line
	2375 3725 3000 3725
Connection ~ 7750 3625
Wire Wire Line
	2375 3825 2925 3825
Wire Wire Line
	2925 3825 2925 4075
Wire Wire Line
	2925 4075 6325 4075
Wire Wire Line
	6325 4075 6325 3625
Wire Wire Line
	2375 3925 2825 3925
Wire Wire Line
	2825 3925 2825 4200
Wire Wire Line
	2825 4200 6400 4200
Wire Wire Line
	6400 4200 6400 3525
Wire Wire Line
	6400 3525 6325 3525
Wire Wire Line
	2375 4025 2750 4025
Wire Wire Line
	2750 4025 2750 4325
Wire Wire Line
	2750 4325 6500 4325
Wire Wire Line
	6500 4325 6500 3425
Wire Wire Line
	6500 3425 6325 3425
Wire Wire Line
	2375 4125 2675 4125
Wire Wire Line
	2675 4125 2675 4425
Wire Wire Line
	2675 4425 6600 4425
Wire Wire Line
	6600 4425 6600 3325
Wire Wire Line
	6600 3325 6325 3325
Wire Wire Line
	2375 4225 2600 4225
Wire Wire Line
	2600 4225 2600 4525
Wire Wire Line
	2600 4525 3650 4525
Wire Wire Line
	3650 4525 3650 3575
Wire Wire Line
	3650 3575 3550 3575
Connection ~ 3550 3575
Wire Wire Line
	3550 3575 3550 3625
Wire Wire Line
	2375 4525 2425 4525
Wire Wire Line
	2425 4525 2425 4650
Wire Wire Line
	2425 4650 2475 4650
NoConn ~ 3200 7500
NoConn ~ 3200 7900
$EndSCHEMATC
